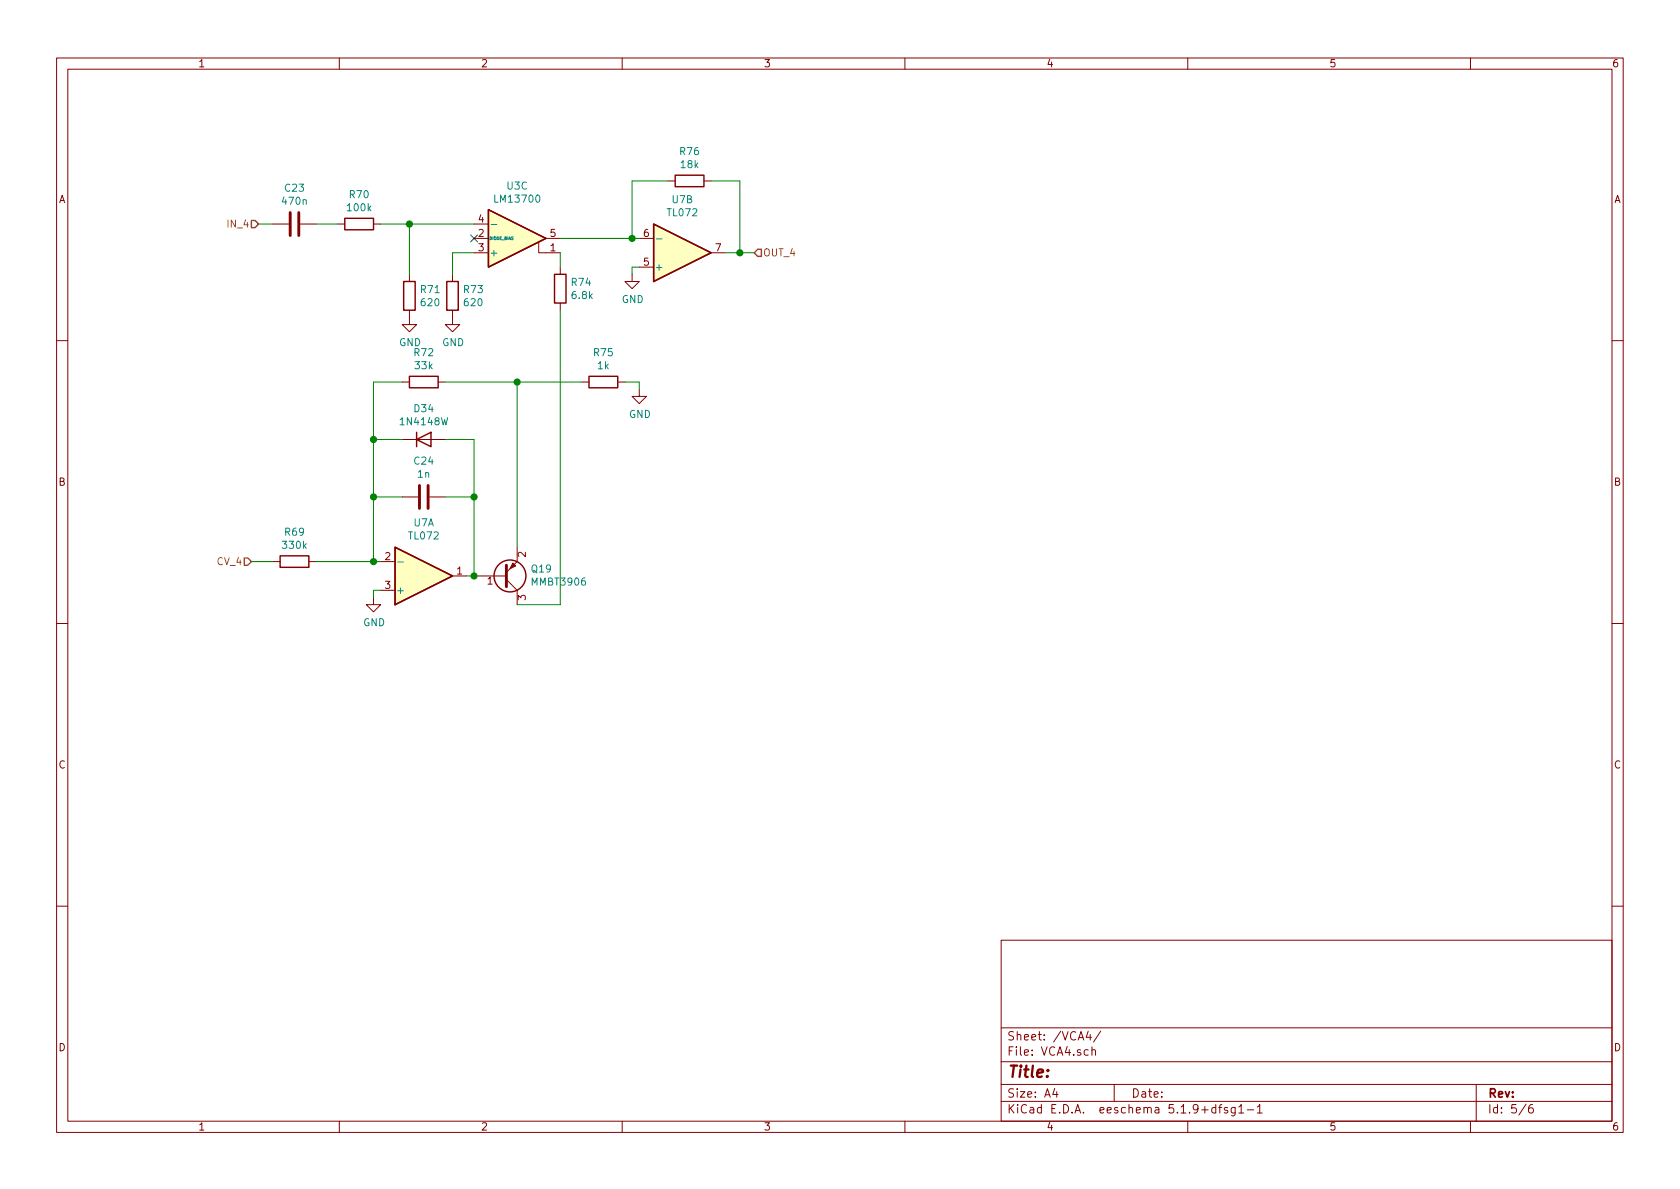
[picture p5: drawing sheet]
<svg xmlns="http://www.w3.org/2000/svg" width="297mm" height="210mm" viewBox="0 0 297 210" stroke-linecap="round" stroke-linejoin="round" font-family="sans-serif">
<g fill="none" stroke="#840000" stroke-width=".18">
<path d="M10 10.3h277v189.9h-277zM12 12.2h273v186.1h-273zM60 10.3v1.9M110 10.3v1.9M160 10.3v1.9M210 10.3v1.9M260 10.3v1.9M48.3 39.6h2.8M53.1 39.6h2.8M59.7 39.6h1.3M66 39.6h1.3M83.8 39.6h2.6"/>
<path d="M118.1 32h1.3M124.5 32h1.2M72.4 54.9v2.5h1.3l-1.3 1.3-1.3-1.3h1.3M72.4 48.5v1.3M80 54.9v2.5h1.3l-1.3 1.3-1.3-1.3h1.3M80 48.5v1.3M83.8 42.2h2.6M83.8 44.7h2.6M95.2 42.8v1.9h3.9M96.5 42.2h2.6M99.1 47.2v1.3M99.1 53.6v1.3"/>
<path d="M111.8 48.5v1.3h1.2l-1.2 1.2-1.3-1.2h1.3M113 47.2h2.6M113 42.2h2.6M125.7 44.7h2.6M10 60.2h2M71.1 67.6h1.3M71.1 77.7h7.6M77.5 67.6h1.2M102.9 67.6h1.2M109.2 67.6h1.3M113 68.8v1.3h1.3l-1.3 1.3-1.2-1.3h1.2M285 60.2h2"/>
<path d="M48.3 99.3h1.2M54.6 99.3h1.3M67.3 99.3h2.5M71.1 87.9h2.8M75.9 87.9h2.8M91.4 96.8v2.5l-1.9 1.9M10 110.3h2M66 105.7v1.2h1.3l-1.3 1.3-1.2-1.3h1.2M67.3 104.4h2.5M80 101.8h2.5M83.8 101.8h5.7M89.5 102.5l1.9 1.9v2.5"/>
<path d="M285 110.3h2M10 160.2h2M177 166.3h108v32h-108zM285 160.2h2M60 198.3v1.9M110 198.3v1.9M160 198.3v1.9M177 194.8h108M177 191.8h108M177 187.8h108M177 181.8h108M186.5 192.5l-.4 1h1"/>
<path d="M186.8 193v1M192.4 185.7l-.4-.1-.3 .3 .1 .6 .2 .1 .4-.1M192.4 182.3l-.4 1.1h1M192.8 182.9v1M193.1 185.7a.37 .37 0 0 1 .6 .1v.8M193.1 185.1v1.5M194.6 182.3l-1.3 2M197 191.8v3M210 198.3v1.9M215 195.9l-.5-.1-.3 .3 .1 .6 .2 .1 .5-.1M215 195.3v1.5M215.5 195.8h.5"/>
<path d="M216 195.3l-.3 .2v1.3M217 195.9l-.3-.1-.2 .2v.3l.5 .1v.3h-.5M218.4 195.8v1.2l-.3 .3h-.3M218.4 195.9l-.4-.1-.3 .3 .1 .6h.6M219 195.8l.5-.5v1.5M219 196.8h.9M220.5 196.3h1.2M222.3 195.8l.4-.5v1.5M222.3 196.8h.9M260 198.3v1.9M261 191.8v6.5M269.8 195.2l-1.2 2"/>
<path d="M271 195.3a.62 .62 0 0 0-.7 .7v.7l.3 .1 .4-.1 .1-.5-.1-.2-.4-.1-.3 .3"/>
</g>
<g fill="none" stroke="#840000" stroke-width=".25">
<path d="M61 38.6h5v2h-5zM86.4 37.1l10.1 5.1-10.1 5zM115.6 39.6l10.1 5.1-10.1 5.1zM119.4 31h5.1v2h-5.1zM71.4 49.8h2v5.1h-2zM79 49.8h2v5.1h-2zM98 48.5h2.1v5.1h-2.1zM72.4 66.5h5.1v2.1h-5.1zM73.7 77.7l2.5-1.3v2.6zM73.7 76.4v2.6M104.1 66.5h5.1v2.1h-5.1zM49.5 98.3h5.1v2h-5.1z"/>
<path d="M69.8 96.8l10.2 5-10.2 5.1z"/>
<circle cx="90.2" cy="101.8" r="2.82"/>
</g>
<path d="M51.3 37.6v4.1M52.8 37.6v4.1M74.2 85.8v4.1M75.7 85.8v4.1M89.5 99.9v3.9" fill="none" stroke="#840000" stroke-width=".51"/>
<g fill="#ffffc2" stroke="#ffffc2" stroke-width=".18">
<path d="M115.6 39.6l10.1 5.1-10.1 5.1z"/>
<path d="M86.4 37.1l10.1 5.1-10.1 5z"/>
<path d="M69.8 96.8l10.2 5-10.2 5.1z"/>
</g>
<path d="M86.8 39.7h1M116.1 42.2h.9M70.3 99.4h1" fill="none" stroke="#008484" stroke-width=".18"/>
<path d="M90.7 99.6l.5 .5-1 .5z" fill="#840000" stroke="#840000" stroke-width=".18"/>
<g fill="none" stroke="#008400" stroke-width=".18">
<path d="M45.7 39.6h2.6M55.9 39.6h3.8M67.3 39.6h16.5M72.4 39.6v8.9M118.1 32h-6.3v10.2M125.7 32h5.1v12.7M83.8 44.7h-3.8v3.8M99.1 44.7v2.5M99.1 54.9v52h-7.7M99.1 42.2h13.9M113 47.2h-1.2v1.3M128.3 44.7h5"/>
<path d="M66 77.7h5.1M71.1 67.6h-5.1v31.7M78.7 77.7h5.1v24.1h-1.3M78.7 67.6h24.2M91.4 67.6v29.2M110.5 67.6h2.5v1.2M44.4 99.3h3.9M55.9 99.3h11.4M66 87.9h5.1M78.7 87.9h5.1M67.3 104.4h-1.3v1.3"/>
</g>
<path d="M44.4 39h.7l.6 .6-.6 .7h-.7zM134 44.1h.6v1.2h-.6l-.7-.6zM43.2 98.7h.6l.6 .6-.6 .6h-.6z" fill="none" stroke="#848400" stroke-width=".25"/>
<g fill="#008400" stroke="#008400" stroke-width=".25">
<circle cx="91.4" cy="67.6" r=".51"/>
<circle cx="111.8" cy="42.2" r=".51"/>
<circle cx="66" cy="99.3" r=".51"/>
<circle cx="83.8" cy="101.8" r=".51"/>
<circle cx="66" cy="77.7" r=".51"/>
<circle cx="72.4" cy="39.6" r=".51"/>
<circle cx="66" cy="87.9" r=".51"/>
<circle cx="130.8" cy="44.7" r=".51"/>
<circle cx="83.8" cy="87.9" r=".51"/>
</g>
<path d="M83.2 41.5l1.2 1.3M84.4 41.5l-1.2 1.3" fill="none" stroke="#000084" stroke-width=".18"/>
<text font-size="2.8" fill="#840000" x="178" y="190.5">Title:</text>
<g font-size="2.1" fill="#840000">
<text x="178" y="184">Sheet: /VCA4/</text>
<text x="178" y="186.7">File: VCA4.sch</text>
<text x="178" y="196.9">KiCad E.D.A. eeschema 5.1.9+dfsg1-1</text>
<text x="178" y="194.1">Size: A4</text>
<text x="200" y="194.1">Date:</text>
<text x="263" y="194.1">Rev:</text>
<text x="263" y="196.9">Id: 5/6</text>
</g>
<g font-size="1.8" fill="#840000">
<text x="35" y="11.9">1</text>
<text x="85" y="11.9">2</text>
<text x="135" y="11.9">3</text>
<text x="185" y="11.9">4</text>
<text x="235" y="11.9">5</text>
<text x="285" y="11.9">6</text>
<text x="10.4" y="35.9">A</text>
<text x="285.4" y="35.9">A</text>
<text x="84.6" y="41.9">2</text>
<text x="84.6" y="39.4">4</text>
<text x="97.3" y="41.9">5</text>
<text x="113.8" y="41.9">6</text>
<text x="84.6" y="44.4">3</text>
<text x="97.3" y="44.4">1</text>
<text x="113.8" y="47">5</text>
<text x="126.5" y="44.4">7</text>
<text x="10.4" y="85.9">B</text>
<text x="285.4" y="85.9">B</text>
<text x="68.1" y="99.1">2</text>
<text x="80.8" y="101.6">1</text>
<text x="93" y="98.5" transform="rotate(-90 93 98.5)">2</text>
<text x="68.1" y="104.1">3</text>
<text x="86.2" y="103.4">1</text>
<text x="93" y="106.1" transform="rotate(-90 93 106.1)">3</text>
<text x="10.4" y="135.9">C</text>
<text x="285.4" y="135.9">C</text>
<text x="10.4" y="185.9">D</text>
<text x="285.4" y="185.9">D</text>
<text x="35" y="199.9">1</text>
<text x="85" y="199.9">2</text>
<text x="135" y="199.9">3</text>
<text x="185" y="199.9">4</text>
<text x="235" y="199.9">5</text>
<text x="285" y="199.9">6</text>
</g>
<g font-size="1.8" fill="#008484">
<text x="120.3" y="27.4">R76</text>
<text x="120.4" y="29.7">18k</text>
<text x="50.4" y="33.9">C23</text>
<text x="61.9" y="35">R70</text>
<text x="87.7" y="35.8">LM13700</text>
<text x="89.7" y="33.5">U3C</text>
<text x="118.9" y="35.9">U7B</text>
<text x="50.1" y="36.2">470n</text>
<text x="61.5" y="37.4">100k</text>
<text x="118.1" y="38.2">TL072</text>
<text x="86.5" y="45.3">+</text>
<text x="115.7" y="47.9">+</text>
<text x="74.4" y="51.8">R71</text>
<text x="82.1" y="51.8">R73</text>
<text x="101.1" y="50.6">R74</text>
<text x="101.2" y="52.9">6.8k</text>
<text x="109.9" y="53.6">GND</text>
<text x="74.6" y="54.1">620</text>
<text x="82.2" y="54.1">620</text>
<text x="70.6" y="61.2">GND</text>
<text x="73.3" y="63">R72</text>
<text x="73.5" y="65.3">33k</text>
<text x="78.2" y="61.2">GND</text>
<text x="105.1" y="63">R75</text>
<text x="105.7" y="65.3">1k</text>
<text x="71" y="75.2">1N4148W</text>
<text x="73.3" y="72.9">D34</text>
<text x="111.2" y="73.9">GND</text>
<text x="73.3" y="82.2">C24</text>
<text x="73.9" y="84.5">1n</text>
<text x="50.4" y="94.7">R69</text>
<text x="72.4" y="95.4">TL072</text>
<text x="73.2" y="93.1">U7A</text>
<text x="50.1" y="97">330k</text>
<text x="94" y="101.2">Q19</text>
<text x="70" y="105">+</text>
<text x="94.2" y="103.6">MMBT3906</text>
<text x="64.2" y="110.7">GND</text>
</g>
<g font-size="1.8" fill="#848400">
<text x="40.5" y="40.3">IN_4</text>
<text x="134.9" y="45.3">OUT_4</text>
<text x="38.5" y="99.9">CV_4</text>
</g>
<text font-size=".7" fill="#008484" x="86.5" y="42.4">DIODE_BIAS</text>
</svg>
